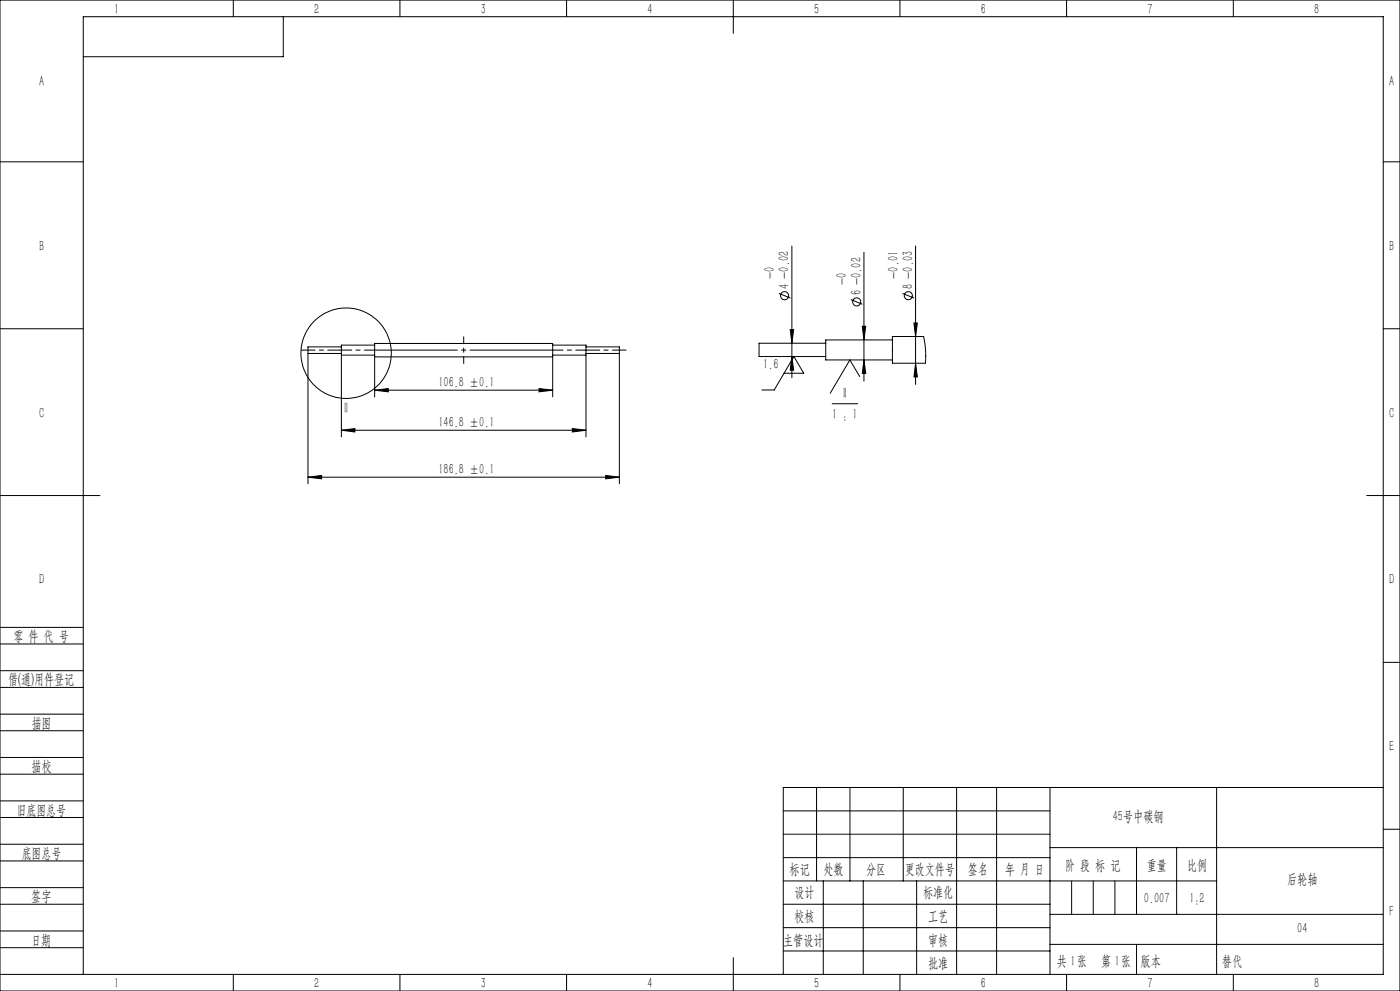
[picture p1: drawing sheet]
<svg xmlns="http://www.w3.org/2000/svg" width="420mm" height="297mm" viewBox="0 0 420 297" stroke-linecap="round" stroke-linejoin="round" font-family="sans-serif">
<g fill="none" stroke="#000" stroke-width=".3">
<path d="M0 0h420v297h-420zM70 0v5M85 5v12h-60M120 0v5M170 0v5M220 0v10M270 0v5M320 0v5M370 0v5M0 48.5h25M415 48.5h5M237.6 73.7v39.5"/>
<path d="M259.2 75.6v38.6M274.7 73.7v41.5M0 98.5h25M233.6 87.9l3.5 1.4M237.1 98.8h1l-.5 4.1zM255.3 89.8l3.4 1.4M258.7 97.8h1l-.5 4.1zM270.8 87.9l3.4 1.4M274.2 96.8h1l-.5 4.1zM415 98.5h5M92.4 105.9v39.1M92.4 105.9h10"/>
<path d="M102.4 106.4v24.5M102.4 104h-10v1.9M102.4 106.4h10M112.4 116.9l4.1-.5v1zM112.4 107v12M112.4 116.9h53.4M112.4 107v-4.1h53.4v4.1M112.4 103.4h-10v3M112.4 107h53.4M161.7 116.4l4.1 .5-4.1 .5zM165.8 103.4h10v3M165.8 107v12"/>
<path d="M165.8 106.4h10M175.8 106.4v24.5M175.8 104h10v1.9M175.8 105.9h10M185.8 105.9v39.1M235.2 111.9h5.9l-2.9-5-5.9 10h-3.7M237.6 106.9l.5 4h-1zM247.7 102.9h-20v4h20M257.9 112.9l-2.9-5-5.9 10M259.2 107.9l.5 4h-1zM267.7 100.9h9.4l.5 3.5v4.5h-9.9zM267.7 101.9h-20v6h20"/>
<path d="M274.7 108.9l.5 4.1h-1zM102.4 128.9l4.1-.5v1.1zM102.4 128.9h73.4M171.7 128.4l4.1 .5-4.1 .6zM249.7 121h7.6M0 148.5h30M92.4 143l4.1-.5v1zM92.4 143h93.4M181.7 142.5l4.1 .5-4.1 .5zM410 148.5h10M0 193h25M0 188h25"/>
<path d="M415 198.5h5M0 206h25M0 201h25M0 219h25M0 214h25M0 232h25M0 227h25M245 236v28M255 236v28M271 236v28M287 236v56M299 236v56"/>
<path d="M315 236v56M365 236v56M415 236h-180v56M0 245h25M0 240h25M0 258h25M0 253h25M235 243h80M235 250h80M235 257h80M315 254h100M341 254v20"/>
<path d="M353 254v20M415 248.5h5M0 271h25M0 266h25M0 279h25M235 271h80M235 264h130M235 278h80M247 264v28M259 264v28M275 264v28M315 274h100"/>
<path d="M0 284h25M0 292h415v-287h-390v287M70 292v5M120 292v5M170 292v5M220 287v10M235 285h80M270 292v5M315 283h100M320 292v5M370 292v5"/>
<circle cx="235.4" cy="88.6" r="1.2"/>
<circle cx="257" cy="90.5" r="1.2"/>
<circle cx="272.5" cy="88.6" r="1.2"/>
<circle cx="103.8" cy="105.9" r="13.6"/>
</g>
<path d="M112.4 104.9h53.4" fill="none" stroke="#000" stroke-width=".3" stroke-dasharray="30.5 1.3 1.3 1.3" stroke-dashoffset="5.7"/>
<path d="M102.4 104.9h10M165.8 104.9h10" fill="none" stroke="#000" stroke-width=".3" stroke-dasharray="30.5 1.3 1.3 1.3" stroke-dashoffset="27.4"/>
<path d="M90.4 104.9h12M175.8 104.9h12" fill="none" stroke="#000" stroke-width=".3" stroke-dasharray="30.5 1.3 1.3 1.3" stroke-dashoffset="26.4"/>
<path d="M139.1 108.9v-8" fill="none" stroke="#000" stroke-width=".3" stroke-dasharray="30.5 1.3 1.3 1.3" stroke-dashoffset="28.4"/>
<path d="M321.5 264v10M328 264v10M334.5 264v10M341 283v9" fill="none" stroke="#0a0605" stroke-width=".3"/>
<g fill="#000">
<path d="M237.6 106.9l.5 4h-1zM237.1 98.8h1l-.5 4.1zM259.2 107.9l.5 4h-1zM258.7 97.8h1l-.5 4.1zM274.7 108.9l.5 4.1h-1zM274.2 96.8h1l-.5 4.1z"/>
<path d="M92.4 143l4.1-.5v1zM181.7 142.5l4.1 .5-4.1 .5zM102.4 128.9l4.1-.5v1.1zM171.7 128.4l4.1 .5-4.1 .6zM112.4 116.9l4.1-.5v1zM161.7 116.4l4.1 .5-4.1 .5z"/>
</g>
<g font-size="4.4">
<text x="34.2" y="4.1">1</text>
<text x="94.2" y="4.1">2</text>
<text x="144.2" y="4.1">3</text>
<text x="194.2" y="4.1">4</text>
<text x="244.2" y="4.1">5</text>
<text x="294.2" y="4.1">6</text>
<text x="344.2" y="4.1">7</text>
<text x="394.2" y="4.1">8</text>
<text x="11.7" y="25.9">A</text>
<text x="416.7" y="25.9">A</text>
<text x="11.7" y="75.1">B</text>
<text x="416.7" y="75.1">B</text>
<text x="232.3" y="83.5" transform="rotate(-90 232.3 83.5)">-0</text>
<text x="269.5" y="83.5" transform="rotate(-90 269.5 83.5)">-0.01</text>
<text x="236.7" y="86.6" transform="rotate(-90 236.7 86.6)">4 -0.02</text>
<text x="254" y="85.4" transform="rotate(-90 254 85.4)">-0</text>
<text x="258.3" y="88.5" transform="rotate(-90 258.3 88.5)">6 -0.02</text>
<text x="273.8" y="86.6" transform="rotate(-90 273.8 86.6)">8 -0.03</text>
<text x="228.9" y="110.7">1.6</text>
<text x="131.5" y="116.1">106.8 ±0.1</text>
<text x="253" y="119.3">II</text>
<text x="11.7" y="125.1">C</text>
<text x="103.3" y="123.8">II</text>
<text x="249.7" y="125.5">1 : 1</text>
<text x="416.7" y="125.1">C</text>
<text x="131.5" y="128.1">146.8 ±0.1</text>
<text x="131.5" y="142.1">186.8 ±0.1</text>
<text x="11.7" y="175.1">D</text>
<text x="416.7" y="175.1">D</text>
<text x="4" y="192">零 件 代 号</text>
<text x="2.5" y="205.1">借(通)用件登记</text>
<text x="9.5" y="218.1">描图</text>
<text x="416.7" y="225.1">E</text>
<text x="9.5" y="231.1">描校</text>
<text x="5" y="244.2">旧底图总号</text>
<text x="333.8" y="246.2">45号中碳钢</text>
<text x="6.5" y="257.2">底图总号</text>
<text x="236.9" y="261.9">标记</text>
<text x="247.1" y="261.9">处数</text>
<text x="259.9" y="261.9">分区</text>
<text x="271.5" y="261.9">更改文件号</text>
<text x="290.4" y="261.9">签名</text>
<text x="301.5" y="261.9">年 月 日</text>
<text x="319.5" y="260.6">阶 段 标 记</text>
<text x="344" y="260.6">重量</text>
<text x="356.1" y="260.6">比例</text>
<text x="238.3" y="268.9">设计</text>
<text x="276.9" y="268.9">标准化</text>
<text x="386.1" y="264.8">后轮轴</text>
<text x="9.4" y="270.1">签字</text>
<text x="343.2" y="270.7">0.007</text>
<text x="356.8" y="270.7">1:2</text>
<text x="416.8" y="274.4">F</text>
<text x="238.3" y="276.1">校核</text>
<text x="278.4" y="276">工艺</text>
<text x="389.2" y="279.6">04</text>
<text x="9.4" y="283.2">日期</text>
<text x="234.9" y="283.3">主管设计</text>
<text x="278.4" y="283.3">审核</text>
<text x="278.4" y="290.2">批准</text>
<text x="317.1" y="289.4">共 张</text>
<text x="321.1" y="289.4">1</text>
<text x="330.3" y="289.4">第 张</text>
<text x="334.5" y="289.4">1</text>
<text x="342.1" y="289.4">版本</text>
<text x="34.2" y="296.1">1</text>
<text x="94.2" y="296.1">2</text>
<text x="144.2" y="296.1">3</text>
<text x="194.2" y="296.1">4</text>
<text x="244.2" y="296.1">5</text>
<text x="294.2" y="296.1">6</text>
<text x="344.2" y="296.1">7</text>
<text x="394.2" y="296.1">8</text>
</g>
<text font-size="4.4" fill="#0a0605" x="366.6" y="289.4">替代</text>
</svg>
